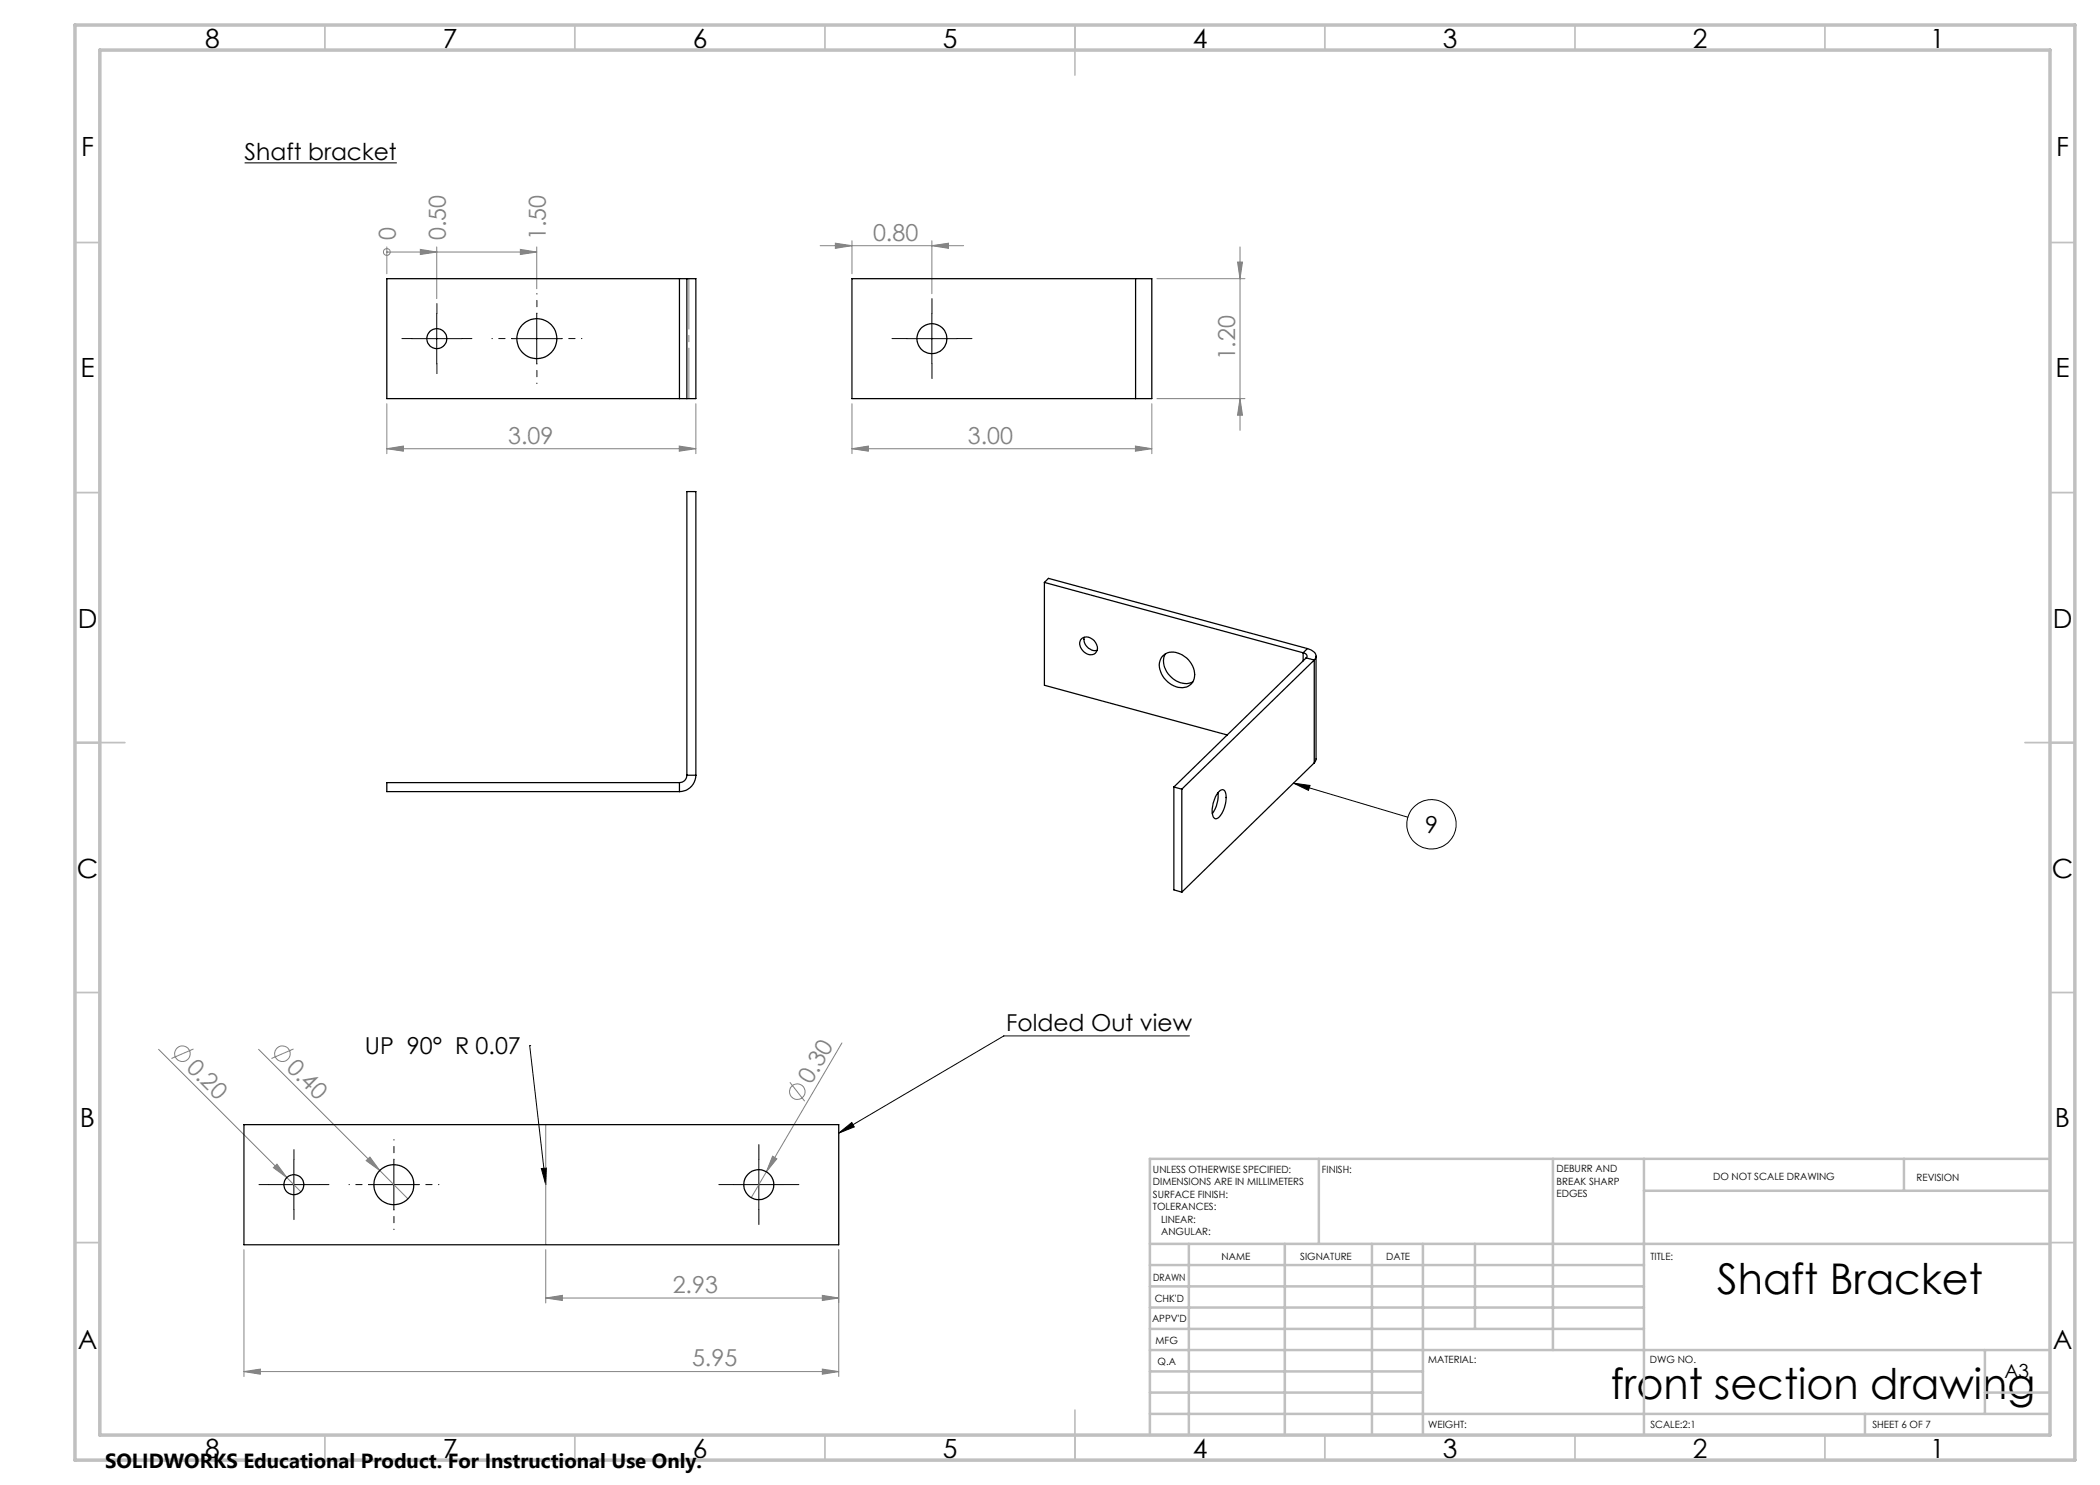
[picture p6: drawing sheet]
<svg xmlns="http://www.w3.org/2000/svg" width="420mm" height="297mm" viewBox="0 0 420 297" stroke-linecap="round" stroke-linejoin="round" font-family="sans-serif">
<g fill="none" stroke="#808080" stroke-width=".2">
<path d="M77.4 50.4h.1M77.4 49.4v5.3M77.4 50.4h30M84.1 49.9l3.2 .5-3.2 .5zM87.3 49.4v10.3M104.1 49.9l3.3 .5-3.3 .5zM107.4 49.4v8.3M164 49.1h28.7M167.1 48.6l3.3 .5-3.3 .6zM170.4 48.2v6.5M186.4 49.1l3.3-.5v1.1zM186.4 48.2v10.5"/>
<path d="M231.4 55.7h17.6M247.5 52.4h1l-.5 3.3zM248 49.4v36.7M231.4 79.7h17.6M248 79.7l.5 3.3h-1zM77.4 89.7l3.3-.5v1zM77.4 80.7v10M77.4 89.7h61.8M135.9 89.2l3.3 .5-3.3 .5zM139.2 80.7v10M170.4 89.7l3.3-.5v1zM170.4 89.7h60"/>
<path d="M170.4 80.7v10M227.1 89.2l3.3 .5-3.3 .5zM230.4 80.7v10M31.7 209.9l25.7 25.6M38.7 209.8l-4.4 1.9M51.7 209.9l24.3 24.2M58.7 209.8l-4.4 1.9M158 216.5l2.9 3.7M168.4 208.6l-15.1 25.7M54.7 233.5l.7-.7 2 2.7zM57.4 235.5l2.8 2.9M73.2 232.1l.8-.7 2 2.7z"/>
<path d="M76 234.1l5.6 5.7M109.1 224.9v24.1M153.3 234.3l-3.1 5.2M154.5 231.2l.9 .6-2.1 2.5zM48.8 249.9v25.4M109.1 259.6l3.4-.5v1zM109.1 249.9v10.7M109.1 259.6h58.6M164.5 259.1l3.2 .5-3.2 .5zM167.7 249.9v25.4M48.8 274.3l3.3-.5v1zM48.8 274.3h118.9"/>
<path d="M164.5 273.8l3.2 .5-3.2 .5z"/>
<circle cx="77.4" cy="50.4" r=".68"/>
<circle cx="36.5" cy="210.8" r="1.56"/>
<circle cx="56.5" cy="210.7" r="1.55"/>
<circle cx="159.5" cy="218.3" r="1.56"/>
</g>
<path d="M48.9 32.6h30.5" fill="none" stroke="#000" stroke-width=".21"/>
<g fill="none" stroke="#000" stroke-width=".2">
<path d="M82.4 67.7h10M87.3 62.7v10M102.4 67.7h10M107.4 62.7v10M181.4 67.7h10M186.4 62.7v10M258.7 156.6l3.3 .5-.3 1zM258.7 156.6l22.9 6.8M105.9 209.1h.1M105.9 209.1l3.2 27.8M237.9 207.2h-37.1l-33.1 19.4M53.8 236.9h10"/>
<path d="M58.8 231.9v10M73.8 236.9h10M78.8 231.9v10M108.3 233.7l1-.1-.2 3.3zM146.8 236.9h9.9M151.8 231.9v10M167.7 226.6l2.7-2.1 .5 .9z"/>
<circle cx="286.3" cy="164.9" r="4.9"/>
</g>
<g fill="none" stroke="#000" stroke-width=".2" stroke-dasharray="15.2 1.3 1.3 1.3">
<path d="M82.4 67.7h-2M87.4 62.7v-2M87.4 72.7v2M92.4 67.7h2M181.4 67.7h-3M186.4 62.7v-3M186.4 72.7v3M191.4 67.7h3M53.8 236.9h-2M58.8 231.9v-2M63.8 236.9h2M146.8 236.9h-3"/>
<path d="M151.8 231.9v-3M156.8 236.9h3M58.8 241.9v2M151.8 241.9v3"/>
</g>
<path d="M102.4 67.7h-4M107.4 62.7v-4M107.4 72.7v4M112.4 67.7h4M73.8 236.9h-4M78.8 231.9v-4M83.8 236.9h4M78.8 241.9v4" fill="none" stroke="#000" stroke-width=".2" stroke-dasharray="15.2 1.3 1.3 1.3" stroke-dashoffset="15.1"/>
<g fill="none" stroke="#c0c0c0" stroke-width=".35">
<path d="M65 5v5M115 5v5M165 5v5M215 5v10M265 5v5M315 5v5M365 5v5M15 48.5h5M410 48.5h5M15 98.5h5M410 98.5h5M15 148.5h10"/>
<path d="M405 148.5h10M15 198.5h5M410 198.5h5M15 248.5h5M410 248.5h5M65 287v5M115 287v5M165 287v5M215 282v10M265 287v5M315 287v5M365 287v5"/>
</g>
<g fill="none" stroke="#c0c0c0" stroke-width=".5">
<path d="M263.8 231.8v17M310.6 231.8v38.2M328.8 231.8v55.2M328.8 238.2h81.2M380.8 231.8v6.4M410 231.8h-180v55.2M230 248.8h180M230 257.3h98.8M230 253h98.8M237.8 248.8v38.2M257 248.8v38.2M274.4 248.8v38.2"/>
<path d="M284.6 248.8v38.2M295 248.8v17M230 265.8h98.8M230 261.5h98.8M230 278.5h54.6M230 274.3h54.6M230 270h180M397 278.5h13M397 270v12.8M230 282.8h180M373 282.8v4.2"/>
</g>
<path d="M15 5h400v287h-400zM20 10h390v277h-390z" fill="none" stroke="#c0c0c0" stroke-width=".7"/>
<path d="M137.8 79.7v-24" fill="none" stroke="#808080" stroke-width=".2" stroke-dasharray="15.2 1.3 1.3 1.3" stroke-dashoffset="5.1"/>
<g fill="#000">
<path d="M258.7 156.6l3.3 .5-.3 1z"/>
<path d="M108.3 233.7l1-.1-.2 3.3zM167.7 226.6l2.7-2.1 .5 .9z"/>
</g>
<g fill="#808080">
<path d="M54.7 233.5l.7-.7 2 2.7z"/>
<path d="M73.2 232.1l.8-.7 2 2.7z"/>
<path d="M154.5 231.2l.9 .6-2.1 2.5z"/>
<path d="M84.1 49.9l3.2 .5-3.2 .5zM104.1 49.9l3.3 .5-3.3 .5z"/>
<path d="M164.5 273.8l3.2 .5-3.2 .5zM48.8 274.3l3.3-.5v1z"/>
<path d="M77.4 89.7l3.3-.5v1zM135.9 89.2l3.3 .5-3.3 .5zM170.4 89.7l3.3-.5v1zM227.1 89.2l3.3 .5-3.3 .5zM167.1 48.6l3.3 .5-3.3 .6zM186.4 49.1l3.3-.5v1.1zM109.1 259.6l3.4-.5v1zM164.5 259.1l3.2 .5-3.2 .5z"/>
<path d="M247.5 52.4h1l-.5 3.3zM248 79.7l.5 3.3h-1z"/>
</g>
<g fill="none" stroke="#000" stroke-width=".25">
<path d="M135.9 55.7h1.5M135.9 55.7h-58.5v24h58.5M135.9 55.7v24M137.4 55.7h1.8v24h-1.8M137.4 55.7v24M227.1 55.7h3.3v24h-3.3M227.1 55.7h-56.7v24h56.7M227.1 55.7v24M135.9 79.7h1.5M208.9 116.5l.8-.8 51.8 14M208.9 116.5l51.7 14.1M208.9 116.5v20.6l36.6 9.9"/>
<path d="M216.3 127.8a2.08 2.08 0 0 1 3.2 1.5 1.42 1.42 0 0 1-.8 1.6 1.42 1.42 0 0 1-1.7-.3 1.95 1.95 0 0 1-.7-2.8zM216.9 127.5a2.26 2.26 0 0 0 2.5 2.6M232.6 131.2a3.2 3.2 0 0 1 4.3 .1 3.9 3.9 0 0 1 1.4 5.5 3.2 3.2 0 0 1-4.4-.1 4.3 4.3 0 0 1-1.8-4.9zM233.1 130.8a4.2 4.2 0 0 0 2.1 5.3 3.5 3.5 0 0 0 3.3 .3M260.6 130.6a.63 .63 0 0 1 .7 .3 .63 .63 0 0 1-.1 .7M260.6 130.6v1.6M261.2 131.6l-26.4 25.8M261.2 131.6l1.7 .4M261.5 129.7a1.72 1.72 0 0 1 1.6 1.8l-.2 .5M261.5 129.7l-.9 .9M262.9 132l-26.5 25.8M262.9 132v20.6"/>
<path d="M263.2 131.2v20.7l-.3 .7M135.9 156.5v1.8M135.9 156.5h-58.5v1.8h58.5M137.4 155a1.45 1.45 0 0 1-1.5 1.5M137.4 155v-56.7h1.8v56.7M137.4 155h1.8M139.2 155a3.3 3.3 0 0 1-3.3 3.3M234.8 157.4l1.6 .4M234.8 157.4v20.6l1.6 .4M236.4 157.8v20.6M243.6 158.5a6.4 6.4 0 0 1-1.1 4.2M243.8 158.3a.73 .73 0 0 1 .9-.3 .73 .73 0 0 1 .5 .8 5.6 5.6 0 0 1-1.7 4.9l-.4 .1a2.45 2.45 0 0 1-.5-2.8 5.1 5.1 0 0 1 1.2-2.7z"/>
<path d="M262.9 152.6l-26.5 25.8M48.8 224.9h118.9v24.1h-118.9z"/>
<circle cx="87.4" cy="67.7" r="2"/>
<circle cx="107.4" cy="67.7" r="4"/>
<circle cx="186.4" cy="67.7" r="3"/>
<circle cx="58.8" cy="236.9" r="2.01"/>
<circle cx="78.8" cy="236.9" r="4"/>
<circle cx="151.8" cy="236.9" r="3"/>
</g>
<g font-size="8.5">
<text x="343.4" y="258.8">Shaft Bracket</text>
<text x="322.2" y="279.7">front section drawing</text>
</g>
<g font-size="5.3">
<text x="41" y="9.5">8</text>
<text x="88.5" y="9.5">7</text>
<text x="138.5" y="9.5">6</text>
<text x="188.5" y="9.5">5</text>
<text x="238.5" y="9.5">4</text>
<text x="288.5" y="9.5">3</text>
<text x="338.5" y="9.5">2</text>
<text x="386" y="9.5">1</text>
<text x="16.2" y="31.3">F</text>
<text x="411.2" y="31.3">F</text>
<text x="16.1" y="75.5">E</text>
<text x="411.1" y="75.5">E</text>
<text x="15.5" y="125.5">D</text>
<text x="410.5" y="125.5">D</text>
<text x="15.4" y="175.5">C</text>
<text x="410.4" y="175.5">C</text>
<text x="16" y="225.5">B</text>
<text x="411" y="225.5">B</text>
<text x="15.5" y="269.8">A</text>
<text x="410.5" y="269.8">A</text>
<text x="41" y="291.5">8</text>
<text x="88.5" y="291.5">7</text>
<text x="138.5" y="291.5">6</text>
<text x="188.5" y="291.5">5</text>
<text x="238.5" y="291.5">4</text>
<text x="288.5" y="291.5">3</text>
<text x="338.5" y="291.5">2</text>
<text x="386" y="291.5">1</text>
</g>
<g font-size="4.7">
<text x="48.9" y="32.1">Shaft bracket</text>
<text x="285" y="166.5">9</text>
<text x="201.2" y="206.1">Folded Out view</text>
<text x="73" y="210.9">UP 90° R 0.07</text>
</g>
<g font-size="4.7" fill="#808080">
<text x="79.1" y="48.1" transform="rotate(-90 79.1 48.1)">0</text>
<text x="89.1" y="48.1" transform="rotate(-90 89.1 48.1)">0.50</text>
<text x="109.1" y="48.1" transform="rotate(-90 109.1 48.1)">1.50</text>
<text x="174.6" y="48.1">0.80</text>
<text x="247" y="72.1" transform="rotate(-90 247 72.1)">1.20</text>
<text x="101.6" y="88.7">3.09</text>
<text x="193.6" y="88.7">3.00</text>
<text x="37.1" y="213.8" transform="rotate(45 37.1 213.8)">0.20</text>
<text x="57.1" y="213.8" transform="rotate(45 57.1 213.8)">0.40</text>
<text x="162.3" y="217" transform="rotate(-60 162.3 217)">0.30</text>
<text x="134.5" y="258.6">2.93</text>
<text x="138.4" y="273.3">5.95</text>
</g>
<text font-size="4.1" x="21" y="293.7">SOLIDWORKS Educational Product. For Instructional Use Only.</text>
<text font-size="3.9" x="400.9" y="275.5">A3</text>
<g font-size="2">
<text x="230.6" y="234.6">UNLESS OTHERWISE SPECIFIED:</text>
<text x="230.6" y="237.1">DIMENSIONS ARE IN MILLIMETERS</text>
<text x="230.6" y="239.6">SURFACE FINISH:</text>
<text x="264.4" y="234.6">FINISH:</text>
<text x="311.3" y="234.5">DEBURR AND</text>
<text x="311.3" y="237">BREAK SHARP</text>
<text x="311.3" y="239.5">EDGES</text>
<text x="342.6" y="236">DO NOT SCALE DRAWING</text>
<text x="383.3" y="236.2">REVISION</text>
<text x="230.6" y="242.1">TOLERANCES:</text>
<text x="232.2" y="244.6">LINEAR:</text>
<text x="232.2" y="247.1">ANGULAR:</text>
<text x="244.3" y="252">NAME</text>
<text x="260" y="251.9">SIGNATURE</text>
<text x="277.2" y="251.9">DATE</text>
<text x="330.1" y="251.9">TITLE:</text>
<text x="230.6" y="256.1">DRAWN</text>
<text x="230.9" y="260.3">CHK'D</text>
<text x="230.4" y="264.4">APPV'D</text>
<text x="231.1" y="268.8">MFG</text>
<text x="231.5" y="273">Q.A</text>
<text x="285.6" y="272.5">MATERIAL:</text>
<text x="330" y="272.5">DWG NO.</text>
<text x="285.6" y="285.5">WEIGHT:</text>
<text x="330.1" y="285.6">SCALE:2:1</text>
<text x="374.5" y="285.6">SHEET 6 OF 7</text>
</g>
</svg>
